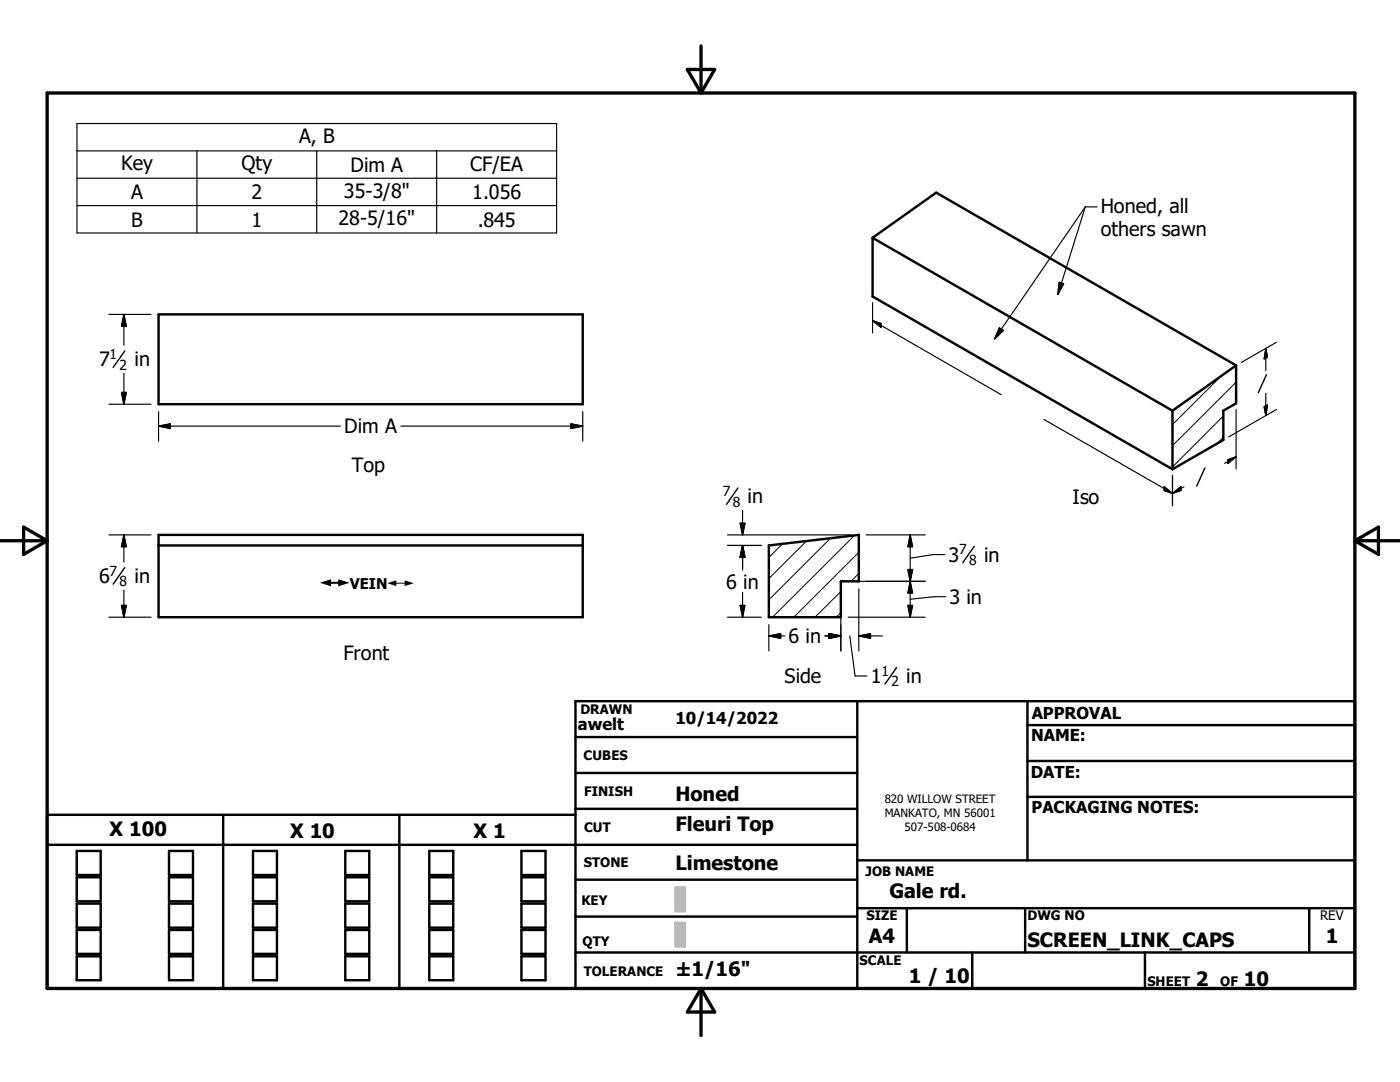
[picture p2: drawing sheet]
<svg xmlns="http://www.w3.org/2000/svg" width="279mm" height="216mm" viewBox="0 0 279 216" stroke-linecap="round" stroke-linejoin="round" font-family="sans-serif">
<g fill="none" stroke="#000" stroke-width=".48">
<path d="M174.1 47.5v11.7l59.9 34.4M174.1 47.5l59.9 34.5M174.1 47.5l12.7-9.1 59.9 34.5M31.6 62.7h84.7v18h-84.7zM246.7 72.9v7.6l-2.6 1.5v5.8l-10.1 5.8M246.7 72.9l-12.7 9.1M234 82v11.6M31.6 106.7h84.7v16.5h-84.7zM31.6 108.8h84.7M153.4 108.8l18-2.1v9.3h-3.6v7.2h-14.4zM171.1 139.9v57.3M205 139.9v31.8"/>
<path d="M114.8 147.1h56.3M114.8 154.2h56.3M205 159h65.4M205 144.7h65.4M205 151.8h65.4M9.4 168.6h161.7M15.3 169.8h4.8v4.8h-4.8zM15.3 175.1h4.8v4.8h-4.8zM33.7 169.8h4.8v4.8h-4.8zM33.7 175.1h4.8v4.8h-4.8zM44.5 162.6v34.6M50.5 169.8h4.8v4.8h-4.8z"/>
<path d="M50.5 175.1h4.8v4.8h-4.8zM68.9 169.8h4.8v4.8h-4.8zM68.9 175.1h4.8v4.8h-4.8zM79.7 162.6v34.6M85.7 169.8h4.8v4.8h-4.8zM85.7 175.1h4.8v4.8h-4.8zM104.1 169.8h4.8v4.8h-4.8zM104.1 175.1h4.8v4.8h-4.8zM114.8 162.6h-105.4v34.6h261v-57.3h-155.6v57.3M114.8 175.5h56.3M114.8 161.4h56.3M171.1 171.7h99.3"/>
<path d="M15.3 180.3h4.8v4.8h-4.8zM15.3 185.6h4.8v4.7h-4.8zM15.3 190.8h4.8v4.8h-4.8zM33.7 185.6h4.8v4.7h-4.8zM33.7 190.8h4.8v4.8h-4.8zM33.7 180.3h4.8v4.8h-4.8zM50.5 185.6h4.8v4.7h-4.8zM50.5 190.8h4.8v4.8h-4.8zM50.5 180.3h4.8v4.8h-4.8zM68.9 185.6h4.8v4.7h-4.8zM68.9 190.8h4.8v4.8h-4.8zM68.9 180.3h4.8v4.8h-4.8z"/>
<path d="M85.7 185.6h4.8v4.7h-4.8zM85.7 190.8h4.8v4.8h-4.8zM85.7 180.3h4.8v4.8h-4.8zM104.1 185.6h4.8v4.7h-4.8zM104.1 190.8h4.8v4.8h-4.8zM104.1 180.3h4.8v4.8h-4.8zM114.8 182.9h56.3M114.8 190.1h155.6M171.1 181.2h99.3M181 181.2v8.9M194 190.1v7.1M204.6 181.2v8.9"/>
<path d="M228.5 190.1v7.1M261.3 181.2v8.9"/>
</g>
<path d="M243.7 75.1l-9.7 9.6M246.7 76.3l-12.7 12.6M244.1 87.3l-1.2 1.2M244.1 83l-10.1 10.2M156.2 108.5l-2.8 2.7M161 107.9l-7.6 7.6M165.7 107.4l-12.3 12.3M167.8 118l-5.2 5.2M170.5 106.8l-16.3 16.4M171.4 114.4l-1.6 1.6M171.4 110.2l-13 13M167.8 122.2l-.9 1" fill="none" stroke="#000" stroke-width=".2"/>
<path d="M9.4 18.6h261v178.6h-261zM137.2 13.9h5.4l-2.7 4.7zM139.9 9.2v9.4M0 107.9h9.4M4.7 105.2l4.7 2.7-4.7 2.7zM270.4 107.9h9M270.4 107.9l4.7-2.7v5.4zM139.9 197.2v9.4M139.9 197.2l2.7 4.7h-5.4z" fill="none" stroke="#000" stroke-width=".66"/>
<g fill="#c0c0c0" stroke="#c0c0c0" stroke-width=".48">
<path d="M134.8 184.1h1.9v4.8z"/>
<path d="M134.8 184.1l1.9 4.8h-1.9z"/>
<path d="M134.8 177.1h1.9v4.8z"/>
<path d="M134.8 177.1l1.9 4.8h-1.9z"/>
</g>
<g fill="none" stroke="#000" stroke-width=".23">
<path d="M15.4 24.7h95.7v21.8h-95.7zM15.4 30.1h95.7M15.4 35.6h95.7M39.3 30.1v16.4M63.2 30.1v16.4M87.1 30.1v16.4M15.4 41h95.7M211.4 56.3l.9 .3-1.2 2.1zM216.6 41.3l-18.1 26.3M216.6 41.3l-5.5 17.4M216.6 41.3h2.3M21.7 62.7h8.4"/>
<path d="M24.2 78.3h1l-.5 2.4zM24.7 62.7v6.2M24.7 74.5v6.2M24.7 62.7l.5 2.4h-1zM174.1 64l25.7 14.8M174.1 64l1.7 .5v.8zM174.1 60.4v6M199.5 65.4l.7 .6-1.7 1.6zM252.6 69.5v4.4M252.6 78.5v4.4M252.6 69.5l.3 1.7-.6 .4zM254.8 68.3l-7 4"/>
<path d="M21.7 80.7h8.4M31.6 85h36.3M31.6 85l2.4-.4v.9zM31.6 82.1v5.9M80 85h36.3M113.9 84.6l2.4 .4-2.4 .5zM116.3 82.1v5.9M208.3 83.7l25.7 14.8M232.3 97.1l1.7 1.4-1.7-.6zM234 94.9v6M234 98.5l1.7-1.4v.8zM236.3 97.1l-2.3 1.4"/>
<path d="M245 91.7l1.7-.6-1.7 1.4zM246.7 91.1l-2.3 1.4M246.7 81.7v11.9M252.3 81.2l.6-.4-.3 2.1zM254.8 81.7l-9.6 5.5M21.7 106.7h8.4M24.7 106.7v5.4M24.7 117.8v5.4M24.7 106.7l.5 2.4h-1zM145.2 106.7h24.7M145.2 108.8h6.7M147.7 104.4h1l-.5 2.3z"/>
<path d="M148.2 101.9v4.8M148.2 108.8v4.9M148.2 118.2v5M148.2 108.8l.5 2.4h-1zM167.8 117.5v12.4M169.3 116h15.3M171.4 117.5v12.4M172.9 106.7h11.7M181.2 113.6h.9l-.5 2.4zM181.6 106.7l.5 2.4h-.9zM181.6 106.7v16.5M181.6 116l.5 2.3h-.9z"/>
<path d="M188.5 110.7h-2.3l-4.6 .7M188.7 119.1h-2.3l-4.8 .5M21.7 123.2h8.4M24.2 120.8h1l-.5 2.4zM145.2 123.2h6.7M147.7 120.8h1l-.5 2.4zM153.4 126.9h3.2M153.4 126.9l2.4-.5v1zM153.4 124.7v5.2M164.6 126.9h3.2M165.4 126.4l2.4 .5-2.4 .5zM169.3 123.2h15.3"/>
<path d="M169.6 126.9l1.1 8h2.3M171.4 126.9h4.7M171.4 126.9l2.3-.5v1zM181.2 120.8h.9l-.5 2.4z"/>
</g>
<path d="M24.9 70l-2.3 3.3M252.7 74.8l-1.6 3.6M147.3 97.4l-2.3 3.2M240.5 93.4l-1.7 3.6M24.9 113.3l-2.3 3.3M194.4 109l-2.2 3.3M178.9 133.2l-2.3 3.3" fill="none" stroke="#000" stroke-width=".28"/>
<g fill="#000" stroke="#000" stroke-width=".23">
<path d="M211.4 56.3l.9 .3-1.2 2.1zM24.2 78.3h1l-.5 2.4zM24.7 62.7l.5 2.4h-1zM174.1 64l1.7 .5v.8zM199.5 65.4l.7 .6-1.7 1.6zM252.6 69.5l.3 1.7-.6 .4zM31.6 85l2.4-.4v.9zM113.9 84.6l2.4 .4-2.4 .5zM232.3 97.1l1.7 1.4-1.7-.6zM234 98.5l1.7-1.4v.8zM245 91.7l1.7-.6-1.7 1.4zM252.3 81.2l.6-.4-.3 2.1z"/>
<path d="M24.7 106.7l.5 2.4h-1zM147.7 104.4h1l-.5 2.3zM148.2 108.8l.5 2.4h-1zM181.2 113.6h.9l-.5 2.4zM181.6 106.7l.5 2.4h-.9zM181.6 116l.5 2.3h-.9zM24.2 120.8h1l-.5 2.4zM147.7 120.8h1l-.5 2.4zM153.4 126.9l2.4-.5v1zM165.4 126.4l2.4 .5-2.4 .5zM171.4 126.9l2.3-.5v1zM181.2 120.8h.9l-.5 2.4z"/>
</g>
<g fill="#fff" stroke="#fff" stroke-width=".23">
<path d="M64.2 115.3h18.8v2.1z"/>
<path d="M64.2 115.3l18.8 2.1h-18.8z"/>
<path d="M133.9 148.1h25v5.5z"/>
<path d="M133.9 148.1l25 5.5h-25z"/>
</g>
<g font-size="3.9">
<text x="59.7" y="28.4">A, B</text>
<text x="24.2" y="33.9">Key</text>
<text x="48.2" y="33.9">Qty</text>
<text x="69.9" y="34.3">Dim A</text>
<text x="93.9" y="34">CF/EA</text>
<text x="26.2" y="39.8">A</text>
<text x="50.2" y="39.8">2</text>
<text x="68.6" y="39.5">35-3/8&quot;</text>
<text x="94.2" y="39.8">1.056</text>
<text x="26.2" y="45.2">B</text>
<text x="50.2" y="45.2">1</text>
<text x="67.6" y="45">28-5/16&quot;</text>
<text x="95.3" y="45.2">.845</text>
<text x="219.7" y="42.5">Honed, all</text>
<text x="219.7" y="47.2">others sawn</text>
<text x="19.8" y="73.1">7</text>
<text x="26.8" y="73.1">in</text>
<text x="68.7" y="86.5">Dim A</text>
<text x="70.2" y="94.2">Top</text>
<text x="149.2" y="100.5">in</text>
<text x="214" y="100.6">Iso</text>
<text x="189.3" y="112.1">3</text>
<text x="196.4" y="112.1">in</text>
<text x="19.8" y="116.3">6</text>
<text x="26.8" y="116.3">in</text>
<text x="144.9" y="117.4">6 in</text>
<text x="189.5" y="120.5">3 in</text>
<text x="68.5" y="131.7">Front</text>
<text x="157.4" y="128.3">6 in</text>
<text x="156.5" y="136.2">Side</text>
<text x="173.8" y="136.3">1</text>
<text x="180.8" y="136.3">in</text>
<text x="134.8" y="159.8">Honed</text>
<text x="21.9" y="166.8">X 100</text>
<text x="57.9" y="167.1">X 10</text>
<text x="94.5" y="167.2">X 1</text>
<text x="134.8" y="165.9">Fleuri Top</text>
<text x="134.8" y="173.6">Limestone</text>
<text x="177.5" y="179.2">Gale rd.</text>
<text x="173.4" y="188.3">A4</text>
<text x="205.1" y="188.9">SCREEN_LINK_CAPS</text>
<text x="264.6" y="188.3">1</text>
<text x="134.8" y="194.8">±1/16&quot;</text>
<text x="181.4" y="196.1">1 / 10</text>
<text x="238.7" y="196.7">2</text>
<text x="248.2" y="196.7">10</text>
</g>
<g font-size="3.3">
<text x="205.9" y="143.6">APPROVAL</text>
<text x="115.3" y="145.6">awelt</text>
<text x="134.8" y="144.5">10/14/2022</text>
<text x="205.8" y="147.9">NAME:</text>
<text x="205.7" y="155.1">DATE:</text>
<text x="205.9" y="162.1">PACKAGING NOTES:</text>
</g>
<text font-size="2.9" x="69.8" y="117.4">VEIN</text>
<g font-size="2.8">
<text x="21.9" y="71.7">1</text>
<text x="23.9" y="73.7">2</text>
<text x="144.3" y="99">7</text>
<text x="146.2" y="101.1">8</text>
<text x="191.4" y="110.6">7</text>
<text x="193.4" y="112.7">8</text>
<text x="21.9" y="114.9">7</text>
<text x="23.9" y="116.9">8</text>
<text x="175.9" y="134.9">1</text>
<text x="177.9" y="136.9">2</text>
</g>
<g font-size="2.6">
<text x="115.8" y="142.4">DRAWN</text>
<text x="116.5" y="151.6">CUBES</text>
<text x="116.6" y="158.8">FINISH</text>
<text x="116.6" y="166.1">CUT</text>
<text x="116.5" y="173">STONE</text>
<text x="172.8" y="174.7">JOB NAME</text>
<text x="116" y="180.7">KEY</text>
<text x="172.9" y="183.6">SIZE</text>
<text x="205.1" y="183.6">DWG NO</text>
<text x="263.5" y="183.6">REV</text>
<text x="116.2" y="188.8">QTY</text>
<text x="116.5" y="194.7">TOLERANCE</text>
<text x="171.5" y="192.5">SCALE</text>
<text x="229" y="196.7">SHEET</text>
<text x="243.5" y="196.7">OF</text>
</g>
<g font-size="2.3">
<text x="64.2" y="117.4">#</text>
<text x="77.3" y="117.4">#</text>
<text x="176.6" y="160.3">820 WILLOW STREET</text>
<text x="176.6" y="163">MANKATO, MN 56001</text>
<text x="180.5" y="165.8">507-508-0684</text>
</g>
</svg>
